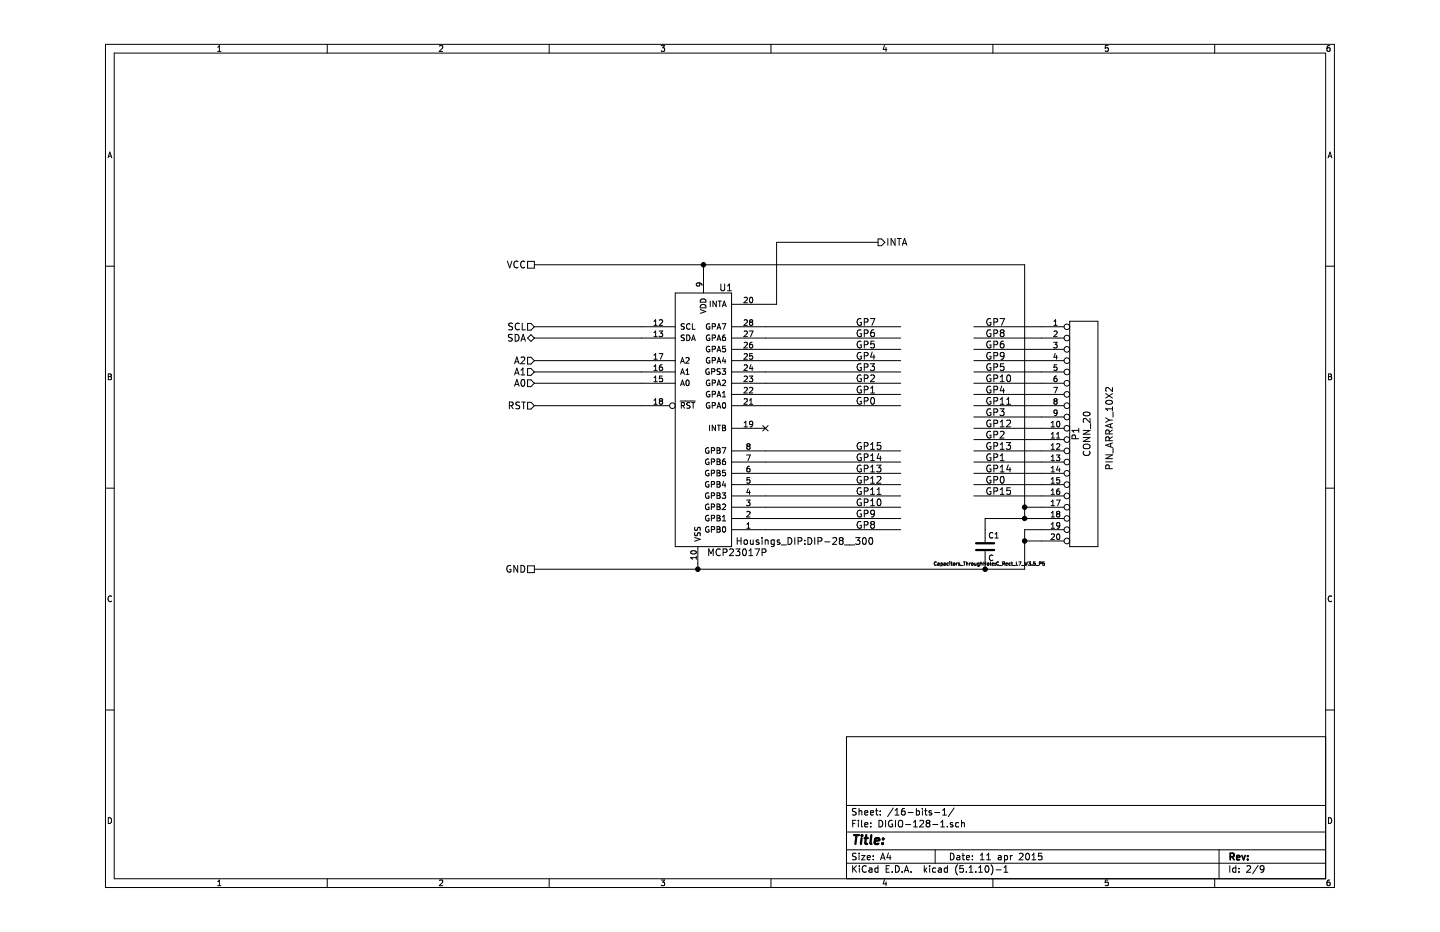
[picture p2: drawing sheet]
EESchema Schematic File Version 4
EELAYER 30 0
EELAYER END
$Descr A4 11693 8268
encoding utf-8
Sheet 2 9
Title ""
Date "11 apr 2015"
Rev ""
Comp ""
Comment1 ""
Comment2 ""
Comment3 ""
Comment4 ""
$EndDescr
$Comp
L DIGIO-128-rescue:MCP23017P U1
U 1 1
P 5750 3550
AR Path="/5516A155/5516A1EB" Ref="U1"  Part="1" 
AR Path="/5516C130/5516A1EB" Ref="U2"  Part="1" 
AR Path="/5516F760/5516A1EB" Ref="U3"  Part="1" 
AR Path="/5516F76C/5516A1EB" Ref="U4"  Part="1" 
AR Path="/55171938/5516A1EB" Ref="U5"  Part="1" 
AR Path="/55171944/5516A1EB" Ref="U6"  Part="1" 
AR Path="/55171950/5516A1EB" Ref="U7"  Part="1" 
AR Path="/5517195C/5516A1EB" Ref="U8"  Part="1" 
F 0 "U8" H 5900 4550 60  0000 C CNN
F 1 "MCP23017P" H 6000 2200 60  0000 C CNN
F 2 "Housings_DIP:DIP-28__300" H 6600 2300 60  0000 C CNN
F 3 "~" H 5750 3550 60  0000 C CNN
	1    5750 3550
	1    0    0    -1  
$EndComp
Text HLabel 4200 2350 0    60   UnSpc ~ 0
VCC
Text HLabel 4200 2900 0    60   Input ~ 0
SCL
Text HLabel 4200 3000 0    60   BiDi ~ 0
SDA
Text HLabel 4200 3200 0    60   Input ~ 0
A2
Text HLabel 4200 3300 0    60   Input ~ 0
A1
Text HLabel 4200 3400 0    60   Input ~ 0
A0
Text HLabel 4200 3600 0    60   Input ~ 0
RST
Text HLabel 7250 2150 2    60   Output ~ 0
INTA
Text HLabel 4200 5050 0    60   UnSpc ~ 0
GND
$Comp
L DIGIO-128-rescue:CONN_20 P1
U 1 1
P 9050 3850
AR Path="/5516A155/551747C1" Ref="P1"  Part="1" 
AR Path="/5516C130/551747C1" Ref="P2"  Part="1" 
AR Path="/5516F760/551747C1" Ref="P3"  Part="1" 
AR Path="/5516F76C/551747C1" Ref="P4"  Part="1" 
AR Path="/55171938/551747C1" Ref="P6"  Part="1" 
AR Path="/55171944/551747C1" Ref="P7"  Part="1" 
AR Path="/55171950/551747C1" Ref="P8"  Part="1" 
AR Path="/5517195C/551747C1" Ref="P9"  Part="1" 
F 0 "P9" V 9000 3850 60  0000 C CNN
F 1 "CONN_20" V 9100 3850 60  0000 C CNN
F 2 "PIN_ARRAY_10X2" V 9300 3900 60  0000 C CNN
F 3 "" H 9050 3850 60  0000 C CNN
	1    9050 3850
	1    0    0    -1  
$EndComp
Text Label 7050 3600 0    60   ~ 0
GP0
Text Label 7050 3500 0    60   ~ 0
GP1
Text Label 7050 3400 0    60   ~ 0
GP2
Text Label 7050 3300 0    60   ~ 0
GP3
Text Label 7050 3200 0    60   ~ 0
GP4
Text Label 7050 3100 0    60   ~ 0
GP5
Text Label 7050 3000 0    60   ~ 0
GP6
Text Label 7050 2900 0    60   ~ 0
GP7
Text Label 7050 4700 0    60   ~ 0
GP8
Text Label 7050 4600 0    60   ~ 0
GP9
Text Label 7050 4500 0    60   ~ 0
GP10
Text Label 7050 4400 0    60   ~ 0
GP11
Text Label 7050 4300 0    60   ~ 0
GP12
Text Label 7050 4200 0    60   ~ 0
GP13
Text Label 7050 4100 0    60   ~ 0
GP14
Text Label 7050 4000 0    60   ~ 0
GP15
Text Label 8200 3000 0    60   ~ 0
GP8
Text Label 8200 2900 0    60   ~ 0
GP7
Text Label 8200 3200 0    60   ~ 0
GP9
Text Label 8200 3100 0    60   ~ 0
GP6
Text Label 8200 3300 0    60   ~ 0
GP5
Text Label 8200 3500 0    60   ~ 0
GP4
Text Label 8200 3400 0    60   ~ 0
GP10
Text Label 8200 3600 0    60   ~ 0
GP11
Text Label 8200 3800 0    60   ~ 0
GP12
Text Label 8200 4200 0    60   ~ 0
GP14
Text Label 8200 4000 0    60   ~ 0
GP13
Text Label 8200 4400 0    60   ~ 0
GP15
Text Label 8200 3700 0    60   ~ 0
GP3
Text Label 8200 3900 0    60   ~ 0
GP2
Text Label 8200 4100 0    60   ~ 0
GP1
Text Label 8200 4300 0    60   ~ 0
GP0
Wire Wire Line
	5150 2900 4200 2900
Wire Wire Line
	5150 3000 4200 3000
Wire Wire Line
	5150 3200 4200 3200
Wire Wire Line
	5150 3300 4200 3300
Wire Wire Line
	5150 3400 4200 3400
Wire Wire Line
	5150 3600 4200 3600
Wire Wire Line
	5700 2450 5700 2350
Wire Wire Line
	4200 2350 8550 2350
Wire Wire Line
	5650 5000 5650 5050
Wire Wire Line
	4200 5050 8550 5050
Wire Wire Line
	6250 2700 6350 2700
Wire Wire Line
	6350 2700 6350 2150
Wire Wire Line
	6350 2150 7250 2150
Wire Wire Line
	6250 2900 7450 2900
Wire Wire Line
	6250 4700 7450 4700
Wire Wire Line
	6250 4600 7450 4600
Wire Wire Line
	6250 4500 7450 4500
Wire Wire Line
	6250 4400 7450 4400
Wire Wire Line
	6250 4300 7450 4300
Wire Wire Line
	6250 4200 7450 4200
Wire Wire Line
	6250 4100 7450 4100
Wire Wire Line
	6250 4000 7450 4000
Connection ~ 5650 5050
Wire Wire Line
	7450 3600 6250 3600
Wire Wire Line
	6250 3500 7450 3500
Wire Wire Line
	6250 3400 7450 3400
Wire Wire Line
	6250 3300 7450 3300
Wire Wire Line
	6250 3200 7450 3200
Wire Wire Line
	6250 3100 7450 3100
Wire Wire Line
	6250 3000 7450 3000
Connection ~ 5700 2350
Wire Wire Line
	8700 2900 8100 2900
Wire Wire Line
	8100 3000 8700 3000
Wire Wire Line
	8100 3100 8700 3100
Wire Wire Line
	8100 3200 8700 3200
Wire Wire Line
	8700 3300 8100 3300
Wire Wire Line
	8100 3400 8700 3400
Wire Wire Line
	8100 3500 8700 3500
Wire Wire Line
	8100 3600 8700 3600
Wire Wire Line
	8700 3700 8100 3700
Wire Wire Line
	8100 3800 8700 3800
Wire Wire Line
	8100 3900 8700 3900
Wire Wire Line
	8100 4000 8700 4000
Wire Wire Line
	8700 4100 8100 4100
Wire Wire Line
	8100 4200 8700 4200
Wire Wire Line
	8100 4300 8700 4300
Wire Wire Line
	8100 4400 8700 4400
Wire Wire Line
	8550 4700 8700 4700
Wire Wire Line
	8550 5050 8550 4700
Wire Wire Line
	8550 4800 8700 4800
Connection ~ 8550 4800
Wire Wire Line
	8200 4600 8700 4600
Wire Wire Line
	8550 2350 8550 4600
Wire Wire Line
	8550 4500 8700 4500
Connection ~ 8550 4500
NoConn ~ 6250 3800
$Comp
L Device:C C1
U 1 1
P 8200 4850
AR Path="/5516A155/5539308F" Ref="C1"  Part="1" 
AR Path="/5516C130/5539308F" Ref="C2"  Part="1" 
AR Path="/5516F760/5539308F" Ref="C3"  Part="1" 
AR Path="/5516F76C/5539308F" Ref="C4"  Part="1" 
AR Path="/55171938/5539308F" Ref="C5"  Part="1" 
AR Path="/55171944/5539308F" Ref="C6"  Part="1" 
AR Path="/55171950/5539308F" Ref="C7"  Part="1" 
AR Path="/5517195C/5539308F" Ref="C8"  Part="1" 
F 0 "C8" H 8225 4950 50  0000 L CNN
F 1 "C" H 8225 4750 50  0000 L CNN
F 2 "Capacitors_ThroughHole:C_Rect_L7_W3.5_P5" H 8238 4700 30  0000 C CNN
F 3 "" H 8200 4850 60  0000 C CNN
	1    8200 4850
	1    0    0    -1  
$EndComp
Wire Wire Line
	8200 4700 8200 4600
Connection ~ 8550 4600
Wire Wire Line
	8200 5000 8200 5050
Connection ~ 8200 5050
$EndSCHEMATC
